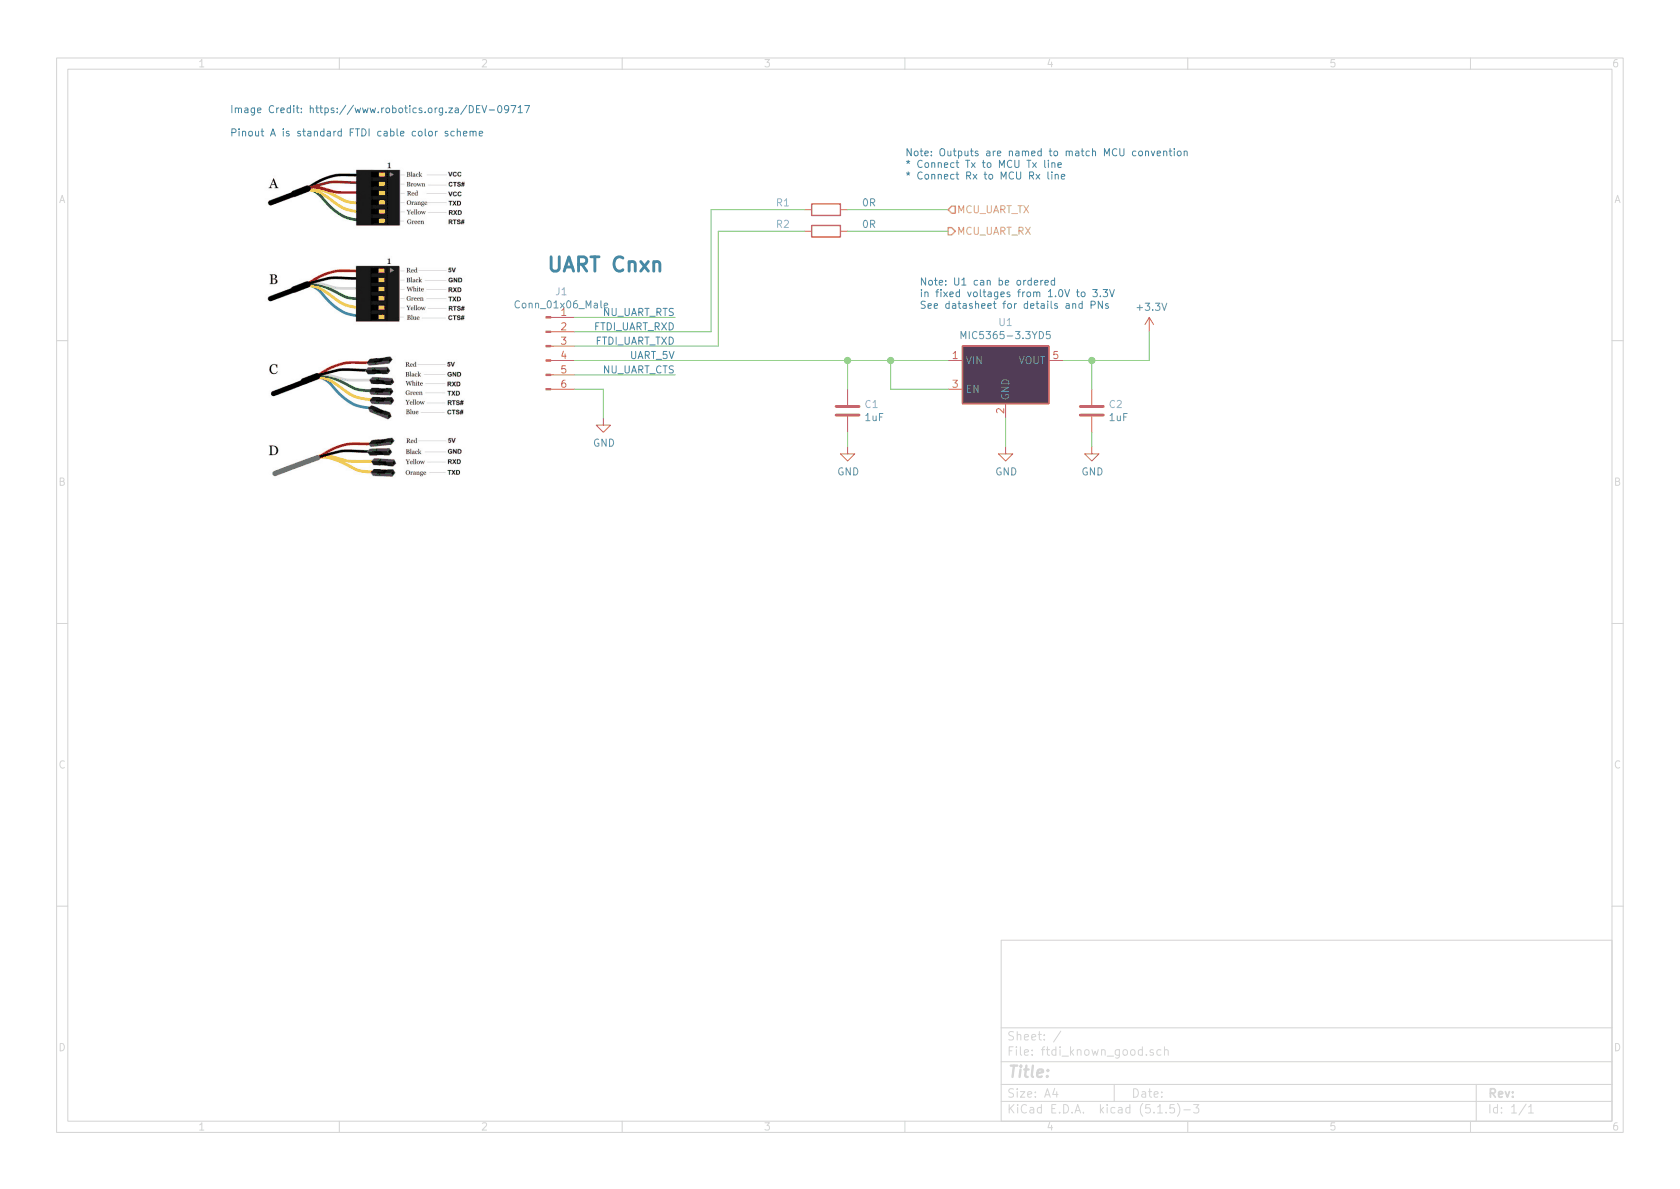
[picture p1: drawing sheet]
EESchema Schematic File Version 4
EELAYER 30 0
EELAYER END
$Descr A4 11693 8268
encoding utf-8
Sheet 1 1
Title ""
Date ""
Rev ""
Comp ""
Comment1 ""
Comment2 ""
Comment3 ""
Comment4 ""
$EndDescr
Text Notes 3800 1900 0    100  ~ 20
UART Cnxn
Text Label 4700 2200 2    50   ~ 0
NU_UART_RTS
Wire Wire Line
	4000 2200 4700 2200
Text Label 4700 2300 2    50   ~ 0
FTDI_UART_RXD
Text Label 4700 2600 2    50   ~ 0
NU_UART_CTS
Text Label 4700 2500 2    50   ~ 0
UART_5V
Text Label 4700 2400 2    50   ~ 0
FTDI_UART_TXD
Wire Wire Line
	4000 2600 4700 2600
Wire Wire Line
	4000 2700 4200 2700
Wire Wire Line
	4200 2900 4200 2700
$Comp
L power:GND #PWR01
U 1 1
P 4200 2900
AR Path="/619E2339" Ref="#PWR01"  Part="1" 
AR Path="/619D398C/619E2339" Ref="#PWR?"  Part="1" 
F 0 "#PWR01" H 4200 2650 50  0001 C CNN
F 1 "GND" H 4205 2727 50  0000 C CNN
F 2 "" H 4200 2900 50  0001 C CNN
F 3 "" H 4200 2900 50  0001 C CNN
	1    4200 2900
	1    0    0    -1  
$EndComp
$Comp
L Connector:Conn_01x06_Male J1
U 1 1
P 3800 2400
AR Path="/619E2333" Ref="J1"  Part="1" 
AR Path="/619D398C/619E2333" Ref="J?"  Part="1" 
F 0 "J1" H 3908 2781 50  0000 C CNN
F 1 "Conn_01x06_Male" H 3908 2690 50  0000 C CNN
F 2 "Connector_PinHeader_2.54mm:PinHeader_1x06_P2.54mm_Vertical" H 3800 2400 50  0001 C CNN
F 3 "~" H 3800 2400 50  0001 C CNN
F 4 "1" H 3800 2400 50  0001 C CNN "DNP"
F 5 "n/a" H 3800 2400 50  0001 C CNN "Mfg"
F 6 "n/a" H 3800 2400 50  0001 C CNN "MfgPN"
F 7 "Hdr, Male, Vert, TH, Single Row, 6pos, 2.54mm" H 3800 2400 50  0001 C CNN "Description"
F 8 "1" H 3800 2400 50  0001 C CNN "Pop"
	1    3800 2400
	1    0    0    -1  
$EndComp
Wire Wire Line
	8000 2500 8000 2300
Text Notes 6400 2150 0    50   ~ 0
Note: U1 can be ordered \nin fixed voltages from 1.0V to 3.3V\nSee datasheet for details and PNs
$Comp
L Regulator_Linear:MIC5365-3.3YD5 U1
U 1 1
P 7000 2600
F 0 "U1" H 7000 2967 50  0000 C CNN
F 1 "MIC5365-3.3YD5" H 7000 2876 50  0000 C CNN
F 2 "Package_TO_SOT_SMD:SOT-23-5" H 7000 2950 50  0001 C CNN
F 3 "http://ww1.microchip.com/downloads/en/DeviceDoc/mic5365.pdf" H 6750 2850 50  0001 C CNN
	1    7000 2600
	1    0    0    -1  
$EndComp
Wire Wire Line
	7400 2500 7600 2500
$Comp
L power:+3.3V #PWR05
U 1 1
P 8000 2300
F 0 "#PWR05" H 8000 2150 50  0001 C CNN
F 1 "+3.3V" H 8015 2473 50  0000 C CNN
F 2 "" H 8000 2300 50  0001 C CNN
F 3 "" H 8000 2300 50  0001 C CNN
	1    8000 2300
	1    0    0    -1  
$EndComp
$Comp
L power:GND #PWR03
U 1 1
P 7000 3100
AR Path="/61EB8204" Ref="#PWR03"  Part="1" 
AR Path="/619D398C/61EB8204" Ref="#PWR?"  Part="1" 
F 0 "#PWR03" H 7000 2850 50  0001 C CNN
F 1 "GND" H 7005 2927 50  0000 C CNN
F 2 "" H 7000 3100 50  0001 C CNN
F 3 "" H 7000 3100 50  0001 C CNN
	1    7000 3100
	1    0    0    -1  
$EndComp
Wire Wire Line
	7000 3100 7000 2900
Wire Wire Line
	4000 2500 5900 2500
Wire Wire Line
	6600 2700 6200 2700
Wire Wire Line
	6200 2700 6200 2500
Connection ~ 6200 2500
Wire Wire Line
	6200 2500 6600 2500
$Comp
L Device:C C1
U 1 1
P 5900 2850
F 0 "C1" H 6015 2896 50  0000 L CNN
F 1 "1uF" H 6015 2805 50  0000 L CNN
F 2 "" H 5938 2700 50  0001 C CNN
F 3 "~" H 5900 2850 50  0001 C CNN
	1    5900 2850
	1    0    0    -1  
$EndComp
$Comp
L power:GND #PWR02
U 1 1
P 5900 3100
AR Path="/61EB9F6B" Ref="#PWR02"  Part="1" 
AR Path="/619D398C/61EB9F6B" Ref="#PWR?"  Part="1" 
F 0 "#PWR02" H 5900 2850 50  0001 C CNN
F 1 "GND" H 5905 2927 50  0000 C CNN
F 2 "" H 5900 3100 50  0001 C CNN
F 3 "" H 5900 3100 50  0001 C CNN
	1    5900 3100
	1    0    0    -1  
$EndComp
Wire Wire Line
	5900 3000 5900 3100
Wire Wire Line
	5900 2700 5900 2500
Connection ~ 5900 2500
Wire Wire Line
	5900 2500 6200 2500
$Comp
L Device:C C2
U 1 1
P 7600 2850
F 0 "C2" H 7715 2896 50  0000 L CNN
F 1 "1uF" H 7715 2805 50  0000 L CNN
F 2 "" H 7638 2700 50  0001 C CNN
F 3 "~" H 7600 2850 50  0001 C CNN
	1    7600 2850
	1    0    0    -1  
$EndComp
$Comp
L power:GND #PWR04
U 1 1
P 7600 3100
AR Path="/61EBB36C" Ref="#PWR04"  Part="1" 
AR Path="/619D398C/61EBB36C" Ref="#PWR?"  Part="1" 
F 0 "#PWR04" H 7600 2850 50  0001 C CNN
F 1 "GND" H 7605 2927 50  0000 C CNN
F 2 "" H 7600 3100 50  0001 C CNN
F 3 "" H 7600 3100 50  0001 C CNN
	1    7600 3100
	1    0    0    -1  
$EndComp
Wire Wire Line
	7600 3000 7600 3100
Wire Wire Line
	7600 2700 7600 2500
Connection ~ 7600 2500
Wire Wire Line
	7600 2500 8000 2500
$Comp
L Device:R R1
U 1 1
P 5750 1450
F 0 "R1" V 5700 1150 50  0000 C CNN
F 1 "0R" V 5700 1750 50  0000 C CNN
F 2 "" V 5680 1450 50  0001 C CNN
F 3 "~" H 5750 1450 50  0001 C CNN
	1    5750 1450
	0    1    1    0   
$EndComp
Wire Wire Line
	4950 2300 4950 1450
Wire Wire Line
	4950 1450 5600 1450
Wire Wire Line
	4000 2300 4950 2300
$Comp
L Device:R R2
U 1 1
P 5750 1600
F 0 "R2" V 5700 1300 50  0000 C CNN
F 1 "0R" V 5700 1900 50  0000 C CNN
F 2 "" V 5680 1600 50  0001 C CNN
F 3 "~" H 5750 1600 50  0001 C CNN
	1    5750 1600
	0    1    1    0   
$EndComp
Wire Wire Line
	5600 1600 5000 1600
Wire Wire Line
	5000 1600 5000 2400
Wire Wire Line
	4000 2400 5000 2400
Wire Wire Line
	5900 1450 6600 1450
Wire Wire Line
	5900 1600 6600 1600
Text Notes 6300 1250 0    50   ~ 0
Note: Outputs are named to match MCU convention\n* Connect Tx to MCU Tx line\n* Connect Rx to MCU Rx line
Text HLabel 6600 1450 2    50   Input ~ 0
MCU_UART_TX
Text HLabel 6600 1600 2    50   Output ~ 0
MCU_UART_RX
Text Notes 1600 950  0    50   ~ 0
Image Credit: https://www.robotics.org.za/DEV-09717\n\nPinout A is standard FTDI cable color scheme
$EndSCHEMATC
